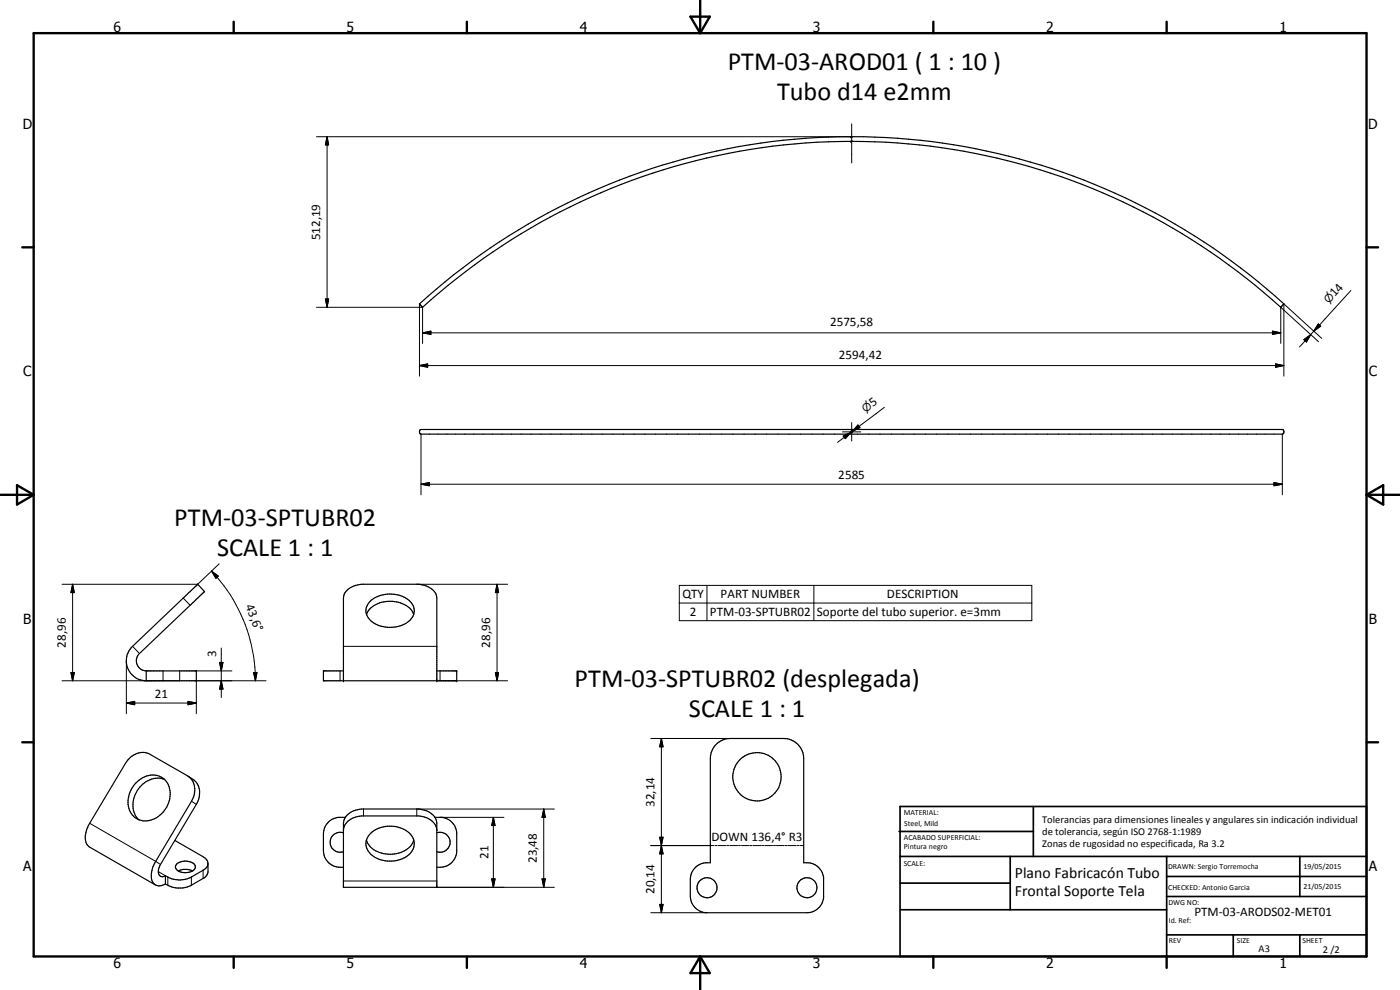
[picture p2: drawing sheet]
<svg xmlns="http://www.w3.org/2000/svg" width="420mm" height="297mm" viewBox="0 0 420 297" stroke-linecap="round" stroke-linejoin="round" font-family="sans-serif">
<g fill="none" stroke="#000" stroke-width=".35">
<path d="M255.4 41l.1 .1M255.8 42.4h.1M125.9 91.2a192.7 192.7 0 0 1 259.4 0l-.8 .9a191.5 191.5 0 0 0-252.6-4.3l-5.1 4.4zM126.8 92.2h.1M126.1 128.9h258.7a.75 .75 0 0 1 .5 .7 .75 .75 0 0 1-.5 .7h-258.4a.81 .81 0 0 1-.3-1.4zM255.3 129.5l.4-.2 .2 .3-.4 .2zM39.4 194.4l19.9-19.1 2.1 2.2-19.5 18.6a3 3 0 0 0-.8 3.3 3 3 0 0 0 2.8 1.9h15v3h-15.6a6 6 0 0 1-3.9-9.9zM110 184.3a6.9 6.9 0 0 1 6.4-3.9 7.5 7.5 0 0 1 7.8 3.9M111.2 180.3a9.3 9.3 0 0 1 12.2 .5 4 4 0 0 1-1.6 6.3 9.2 9.2 0 0 1-11.2-1.7 3.7 3.7 0 0 1 .6-5.1zM43.9 201.3v3M103.1 204.3v-24.8a4.9 4.9 0 0 1 4.8-4.1l17.8-.1a5.5 5.5 0 0 1 5.4 3.8v25.2M103.1 201.3h-6v3h40v-3h-6"/>
<path d="M40.8 234.9a6 6 0 0 1 8.8-.8 7.7 7.7 0 0 1-3.8 11.8 5.3 5.3 0 0 1-7.4-5.7 8.6 8.6 0 0 1 2.4-5.3zM49.3 233.8a7.1 7.1 0 0 0-8.7 4.5 6.6 6.6 0 0 0 1.1 7.7M56.5 232.9a5.5 5.5 0 0 1 2.4 8.4l-10.7 18.1a2.66 2.66 0 0 0 .1 3.6l.5 .1 .8-.3M215 223.3l1.4-1 1.6-.6 17.2-.1a6 6 0 0 1 6 6v31.3a5.2 5.2 0 0 1 6 4.4v6.1a5 5 0 0 1-5 4.5h-30a5 5 0 0 1-5-5v-5.1a5.1 5.1 0 0 1 6-4.9v-31.3a6.2 6.2 0 0 1 1.8-4.3zM52.5 252.2l8.4 4.8 1.4 1.4 .1 3.1-.4 1.1-.7 .8-3.9 2.2a7.6 7.6 0 0 1-7.8-.4M53 259.2a4 4 0 0 1 5.5 .5 1.87 1.87 0 0 1-2 2 2.91 2.91 0 0 1-3.8-1.7zM62.4 259.2l-.1 .6-.7 .8-4.2 2.5a7.6 7.6 0 0 1-7.8-.3M103.1 249.2a4.9 4.9 0 0 1 4.8-4.3l17.8-.1a5.2 5.2 0 0 1 5.4 4.4M103.1 249.9a3 3 0 0 0-4 2.8 3 3 0 0 0 4 2.9M103.7 245.2a5.6 5.6 0 0 0-5.7 2.1l-.5 .9-.4 1.5v5.5a5.1 5.1 0 0 0 6 5M104.1 244.6a6.7 6.7 0 0 1 4.4-1.9h17.2a5.3 5.3 0 0 1 5.4 4.4v19.1h-28v-19.1l.2-1.3zM110 252.1a7.2 7.2 0 0 0 7.8 4.2 6.6 6.6 0 0 0 6.4-4.2"/>
<path d="M111.2 250a8.7 8.7 0 0 1 12.5 1 4.5 4.5 0 0 1-2.5 6.4 8.8 8.8 0 0 1-10.6-2 4 4 0 0 1 .6-5.4zM130.5 245.2a6.1 6.1 0 0 1 3.6 .5 5.1 5.1 0 0 1 3 4v6a5.2 5.2 0 0 1-6 4.5M131.1 249.9a3 3 0 0 1 4 2.8 3 3 0 0 1-4 2.9M49.6 265.2l-1.2 .5-1.5-.1-20.1-11.5a4.1 4.1 0 0 1-.9-4.9l1-2.2 10.8-18a5.6 5.6 0 0 1 7.3-2.7l11.3 6.5a5.6 5.6 0 0 1 1.2 7.6l-10.8 18a6.1 6.1 0 0 0-.6 6.6l.2 .3M49.6 262.8v2.4M53.5 261.4l1.5-.5h1.3l1.5 .5"/>
<circle cx="227.2" cy="233.1" r="7.3"/>
<circle cx="212.2" cy="266.3" r="3"/>
<circle cx="242.2" cy="266.3" r="2.99"/>
</g>
<g fill="none" stroke="#000" stroke-width=".3">
<path d="M255.6 37.2v11.7M95 41h160.3M98.2 41l.4 2.5h-.9zM98.2 41v51.2M95 92.2h31.8v10.8M97.7 89.7h.9l-.4 2.5zM125.9 91.2v21.7M126.8 99.9l2.5-.5v.9zM126.8 99.9h257.6M381.9 99.4l2.5 .5-2.5 .4zM394.3 99.4l-1 1M395.6 97.2l.8 .7-2.1 1.5z"/>
<path d="M405.4 87.2l-11.1 12.2M125.9 109.7l2.4-.5v1zM125.9 109.7h259.4M382.8 109.2l2.5 .5-2.5 .5zM391.3 101.9l2-1.5-1.2 2.2zM393.3 100.4l-3.3 3.7M395.7 102.5l-11.3-10.3v10.8M396.7 101.5l-11.4-10.3v21.7M126.4 130.3v18.2M252.8 129.6h5.5M253.1 130.8l2.3-1.1-1.7 1.9zM255.4 129.7l-4 3"/>
<path d="M255.6 126.8v5.5M257.5 127.5l.6 .8-2.3 1.1zM265.4 122.2l-9.6 7.2M384.8 130.3v18.2M126.4 145.3l2.5-.5v1zM126.4 145.3h258.4M382.3 144.8l2.5 .5-2.5 .5zM21.8 175.3l.5 2.5h-1zM21.8 175.3v29M55 179.5l2.1 2.1M63.5 171.4l2 1.4-.7 .7zM63.5 171.4a47.8 47.8 0 0 1 13.2 32.9"/>
<path d="M65.8 169.2l-6.5 6.1h-40.7M125.1 175.3h27.2M149.2 175.3l.4 2.5h-.9zM149.2 175.3v29M203.9 175.6h105.8v10.6h-105.8zM212.2 175.6v10.6M244.3 175.6v10.6M37.9 198.3v15.8M39.8 193.9l2.1 2.2M65.9 198.8h1l-.5 2.5zM66.4 194.4v14.9M103.1 193.9h28"/>
<path d="M203.9 180.9h105.8M21.3 201.8h1l-.5 2.5zM37.9 210.9l2.5-.5v1.1zM37.9 210.9h21M48.9 201.3v3M53.9 201.3v3h-35.3M56.4 210.4l2.5 .5-2.5 .6zM58.9 201.3h10.7M66.4 204.3l.5 2.5h-1zM76.1 201.8h1l-.4 2.5zM79.8 204.3h-20.9v9.8M102.1 201.3v3"/>
<path d="M131.1 204.3h21.2M132.1 201.3v3M148.7 201.8h.9l-.4 2.5zM195.3 221.6h23.9M198.5 221.6l.5 2.5h-1zM198.5 221.6v52.3M26.9 247l21.3 12.4M57.5 240.4l1.4 .9M109.1 242.7v2.1M132.1 245.2h19.1M148.1 245.2l.5 2.5h-1zM148.1 245.2v21"/>
<path d="M163.2 242.7l.4 2.5h-.9zM163.2 242.7v23.5M166.4 242.7h-41.3v2.1M195.3 253.7h19M198 251.2h1l-.5 2.5zM198 251.2l1 5h-1l1-5zM198.5 253.7l.5 2.5h-1zM214.7 253.7h.5M215.5 253.7h2.3M218.1 253.7h.6M219 253.7h2.3M221.6 253.7h.6"/>
<path d="M222.5 253.7h2.4M225.1 253.7h.6M226 253.7h2.4M228.6 253.7h.6M229.5 253.7h2.3M232.1 253.7h.6M233 253.7h2.4M235.7 253.7h.6M236.5 253.7h2.3M239.1 253.7h.6M240 253.7h1.2M47.5 261.5l2.1 1.3"/>
<path d="M50.4 263.1v2.5M57.4 263.1v2.5M60.9 261.1v2.5M103.1 264.3h28M131.1 266.2h35.3M147.6 263.7h1l-.5 2.5zM162.7 263.7h.9l-.4 2.5zM195.3 273.9h16.9M198 271.4h1l-.5 2.5z"/>
</g>
<g fill="#000">
<circle cx="255.3" cy="42.4" r=".18"/>
<circle cx="255.3" cy="41" r=".18"/>
<circle cx="384.4" cy="92.2" r=".18"/>
<circle cx="103.1" cy="204.3" r=".18"/>
<circle cx="131.1" cy="204.3" r=".18"/>
<circle cx="137.1" cy="201.3" r=".18"/>
<circle cx="137.1" cy="204.3" r=".18"/>
</g>
<g fill="none" stroke="#000" stroke-width=".71">
<path d="M10.1 9.9h400v277.1h-400zM70.1 6.5v3.4M140.1 6.5v3.4M207.2 5h5.8l-2.9 4.9zM210.1 0v9.9M280.1 6.5v3.4M350.1 6.5v3.4M6.7 74.2h3.4M410.1 74.2h3.5M.1 148.5h10M5.1 145.6l5 2.9-5 2.9zM410.1 148.5h10"/>
<path d="M410.1 148.5l5-2.9v5.8zM6.7 222.7h3.4M410.1 222.7h3.5M70.1 287v3.4M140.1 287v3.4M210.1 287v10M210.1 287l2.9 5h-5.8zM280.1 287v3.4M350.1 287v3.4"/>
</g>
<g fill="none" stroke="#000" stroke-width=".51">
<path d="M269.8 249.5h40.3M270.1 242h140v45h-140zM270.1 257h140M303.2 257v16M310.1 242v15M350.1 257v30M390.1 257v12M270.1 265h33.1M270.1 273h80M350.1 269h60M350.1 263h60M350.1 280.5h60"/>
<path d="M370.1 280.5v6.5M390.1 280.5v6.5"/>
</g>
<g fill="#000">
<path d="M98.2 41l.4 2.5h-.9zM97.7 89.7h.9l-.4 2.5zM126.8 99.9l2.5-.5v.9zM395.6 97.2l.8 .7-2.1 1.5zM125.9 109.7l2.4-.5v1zM381.9 99.4l2.5 .5-2.5 .4zM382.8 109.2l2.5 .5-2.5 .5zM391.3 101.9l2-1.5-1.2 2.2zM253.1 130.8l2.3-1.1-1.7 1.9zM257.5 127.5l.6 .8-2.3 1.1zM126.4 145.3l2.5-.5v1zM382.3 144.8l2.5 .5-2.5 .5z"/>
<path d="M21.8 175.3l.5 2.5h-1zM63.5 171.4l2 1.4-.7 .7zM149.2 175.3l.4 2.5h-.9zM65.9 198.8h1l-.5 2.5zM21.3 201.8h1l-.5 2.5zM37.9 210.9l2.5-.5v1.1zM56.4 210.4l2.5 .5-2.5 .6zM66.4 204.3l.5 2.5h-1zM76.1 201.8h1l-.4 2.5zM148.7 201.8h.9l-.4 2.5zM198.5 221.6l.5 2.5h-1zM148.1 245.2l.5 2.5h-1z"/>
<path d="M163.2 242.7l.4 2.5h-.9zM198 251.2h1l-.5 2.5zM198.5 253.7l.5 2.5h-1zM147.6 263.7h1l-.5 2.5zM162.7 263.7h.9l-.4 2.5zM198 271.4h1l-.5 2.5z"/>
</g>
<g font-size="7.9">
<text x="218.4" y="21.1">PTM-03-AROD01 ( 1 : 10 )</text>
<text x="233.2" y="30.1">Tubo d14 e2mm</text>
<text x="52.3" y="157.7">PTM-03-SPTUBR02</text>
<text x="65.1" y="166.8">SCALE 1 : 1</text>
<text x="172.5" y="206.2">PTM-03-SPTUBR02 (desplegada)</text>
<text x="206.7" y="215.3">SCALE 1 : 1</text>
</g>
<g font-size="4.7">
<text x="304.6" y="263.5">Plano Fabricacón Tubo</text>
<text x="304.6" y="268.9">Frontal Soporte Tela</text>
</g>
<g font-size="4.2">
<text x="34" y="9.6">6</text>
<text x="104" y="9.6">5</text>
<text x="174" y="9.6">4</text>
<text x="244" y="9.6">3</text>
<text x="314" y="9.6">2</text>
<text x="384" y="9.6">1</text>
<text x="6.8" y="38.7">D</text>
<text x="410.6" y="38.7">D</text>
<text x="7" y="112.9">C</text>
<text x="410.8" y="112.9">C</text>
<text x="7" y="187.1">B</text>
<text x="410.8" y="187.1">B</text>
<text x="7" y="261.4">A</text>
<text x="410.8" y="261.4">A</text>
<text x="34" y="290.4">6</text>
<text x="104" y="290.4">5</text>
<text x="174" y="290.4">4</text>
<text x="244" y="290.4">3</text>
<text x="314" y="290.4">2</text>
<text x="384" y="290.4">1</text>
</g>
<g font-size="3.9">
<text x="96.1" y="72.1" transform="rotate(-90 96.1 72.1)">512,19</text>
<text x="400.6" y="89.2" transform="rotate(-48 400.6 89.2)">14</text>
<text x="249.1" y="97.8">2575,58</text>
<text x="251.8" y="107.6">2594,42</text>
<text x="261.9" y="122.2" transform="rotate(-37 261.9 122.2)">5</text>
<text x="251.6" y="143.8">2585</text>
<text x="204.8" y="179.5">QTY</text>
<text x="216.3" y="179.5">PART NUMBER</text>
<text x="266.2" y="179.5">DESCRIPTION</text>
<text x="73.6" y="181.9" transform="rotate(68 73.6 181.9)">43,6°</text>
<text x="207" y="184.9">2</text>
<text x="213.1" y="184.9">PTM-03-SPTUBR02</text>
<text x="245.2" y="185">Soporte del tubo superior. e=3mm</text>
<text x="19.8" y="194.3" transform="rotate(-90 19.8 194.3)">28,96</text>
<text x="64.9" y="197.2" transform="rotate(-90 64.9 197.2)">3</text>
<text x="147.1" y="194.3" transform="rotate(-90 147.1 194.3)">28,96</text>
<text x="46.4" y="209.4">21</text>
<text x="196.5" y="242.1" transform="rotate(-90 196.5 242.1)">32,14</text>
<text x="146.6" y="257.7" transform="rotate(-90 146.6 257.7)">21</text>
<text x="213.6" y="252.4">DOWN 136,4° R3</text>
<text x="161.1" y="259" transform="rotate(-90 161.1 259)">23,48</text>
<text x="196.5" y="268.3" transform="rotate(-90 196.5 268.3)">20,14</text>
<text x="358.5" y="275">PTM-03-ARODS02-MET01</text>
</g>
<g font-size="3.3">
<text x="398.8" y="91.4" transform="rotate(-48 398.8 91.4)">⌀</text>
<text x="259.7" y="123.9" transform="rotate(-37 259.7 123.9)">⌀</text>
</g>
<g font-size="3.1">
<text x="312.7" y="246.8">Tolerancias para dimensiones lineales y angulares sin indicación individual</text>
<text x="312.7" y="250.4">de tolerancia, según ISO 2768-1:1989</text>
<text x="312.7" y="254">Zonas de rugosidad no especificada, Ra 3.2</text>
<text x="377.7" y="285.6">A3</text>
<text x="397" y="285.9">2 /2</text>
</g>
<g font-size="2.4">
<text x="271.2" y="244.4">MATERIAL:</text>
<text x="271.3" y="252">ACABADO SUPERFICIAL:</text>
<text x="271.4" y="247.9">Steel, Mild</text>
<text x="271.3" y="254.6">Pintura negro</text>
<text x="271.2" y="259.7">SCALE:</text>
<text x="350.6" y="260.8">DRAWN: Sergio Torremocha</text>
<text x="391.2" y="260.6">19/05/2015</text>
<text x="350.6" y="267">CHECKED: Antonio Garcia</text>
<text x="391.2" y="266.7">21/05/2015</text>
<text x="350.6" y="271.4">DWG NO:</text>
<text x="350.8" y="276.9">Id. Ref:</text>
<text x="350.8" y="282.8">REV</text>
<text x="371.2" y="282.9">SIZE</text>
<text x="390.9" y="282.9">SHEET</text>
</g>
</svg>
